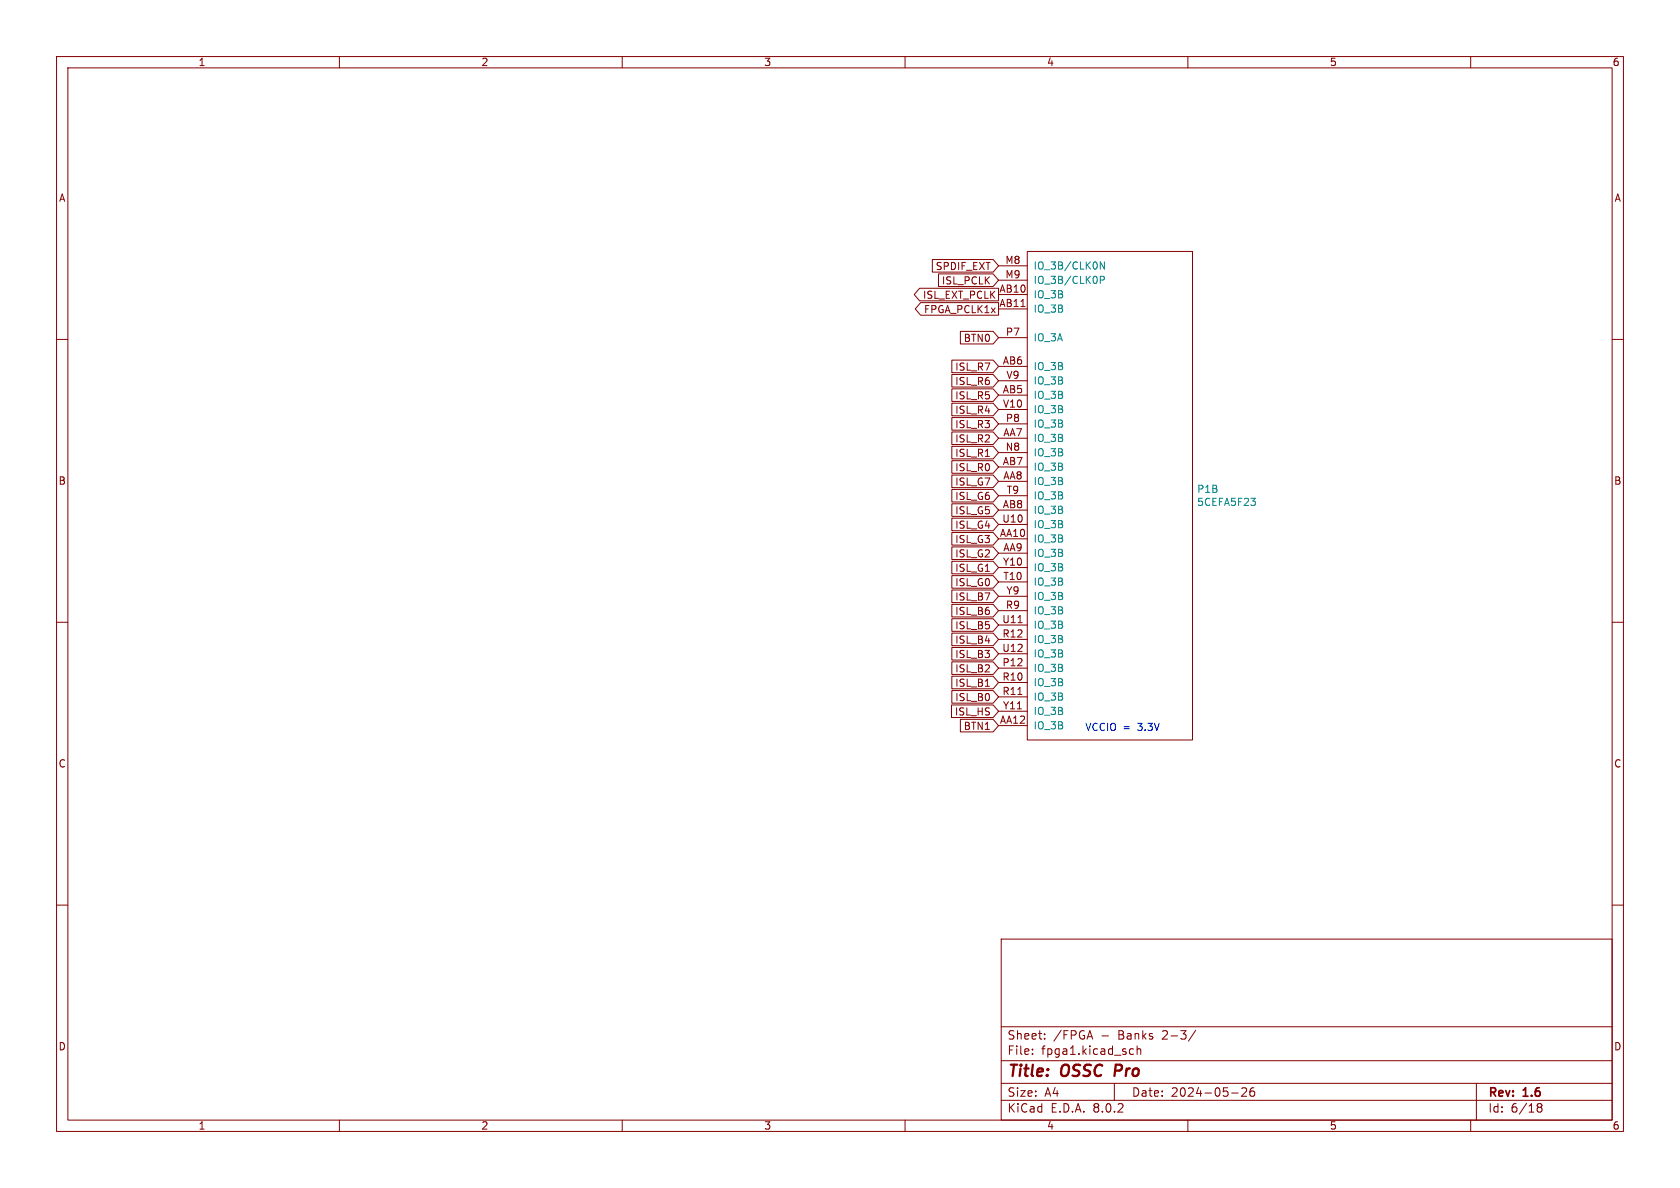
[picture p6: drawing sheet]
<svg xmlns="http://www.w3.org/2000/svg" width="297mm" height="210mm" viewBox="0 0 297 210" stroke-linecap="round" stroke-linejoin="round" font-family="sans-serif">
<g fill="none" stroke="#840000" stroke-width=".18">
<path d="M10 10h277v190h-277zM12 12h273v186h-273zM60 10v2M110 10v2M160 10v2M210 10v2M260 10v2M10 60h2M162.6 51h13.9v2.2h-13.9l-1-1.1zM162.8 53.5h13.7v2.2h-13.7l-1-1.1zM164.8 45.9h10.8l.9 1.1-.9 1.1h-10.8zM165.9 48.4h9.7l.9 1.1-.9 1.1h-9.7z"/>
<path d="M169.8 58.6h5.8l.9 1.1-.9 1.1h-5.8zM176.5 52.1h5.1M176.5 54.6h5.1M176.5 47h5.1M176.5 49.5h5.1M176.5 59.7h5.1M180.5 54.2h.7M181.6 44.5h29.2v86.3h-29.2zM285 60h2M168.3 63.7h7.3l.9 1.1-.9 1.1h-7.3zM168.3 76.4h7.3l.9 1.1-.9 1.1h-7.3zM168.3 71.3h7.3l.9 1.1-.9 1.1h-7.3z"/>
<path d="M168.3 73.8h7.3l.9 1.1-.9 1.1h-7.3zM168.3 78.9h7.3l.9 1.1-.9 1.1h-7.3zM168.3 68.7h7.3l.9 1.2-.9 1.1h-7.3zM168.3 66.2h7.3l.9 1.1-.9 1.1h-7.3zM176.5 77.5h5.1M176.5 69.9h5.1M176.5 64.8h5.1M176.5 74.9h5.1M176.5 72.4h5.1M176.5 67.3h5.1M168.3 81.4h7.3l.9 1.2-.9 1.1h-7.3zM168.3 96.7h7.3l.9 1.1-.9 1.1h-7.3z"/>
<path d="M168.3 99.2h7.3l.9 1.1-.9 1.1h-7.3zM168.3 89.1h7.3l.9 1.1-.9 1.1h-7.3zM168.3 86.5h7.3l.9 1.1-.9 1.1h-7.3zM168.3 94.1h7.3l.9 1.2-.9 1.1h-7.3zM168.3 91.6h7.3l.9 1.1-.9 1.1h-7.3zM168.3 84h7.3l.9 1.1-.9 1.1h-7.3zM176.5 95.3h5.1M176.5 85.1h5.1M176.5 97.8h5.1M176.5 82.6h5.1M176.5 90.2h5.1M176.5 80h5.1"/>
<path d="M176.5 87.6h5.1M176.5 92.7h5.1M10 110h2M168.3 104.3h7.3l.9 1.1-.9 1.1h-7.3zM168.3 106.8h7.3l.9 1.2-.9 1.1h-7.3zM168.3 101.8h7.3l.9 1.1-.9 1.1h-7.3zM168.3 111.9h7.3l.9 1.1-.9 1.1h-7.3zM168.3 117h7.3l.9 1.1-.9 1.1h-7.3zM168.3 114.5h7.3l.9 1.1-.9 1.1h-7.3zM168.3 109.4h7.3l.9 1.1-.9 1.1h-7.3zM168.3 119.5h7.3l.9 1.2-.9 1.1h-7.3zM176.5 118.1h5.1"/>
<path d="M176.5 113h5.1M176.5 108h5.1M176.5 102.9h5.1M176.5 110.5h5.1M176.5 115.6h5.1M176.5 100.3h5.1M176.5 105.4h5.1M180 110.1h.7M285 110h2M168.2 124.6h7.4l.9 1.1-.9 1.1h-7.4zM168.3 122.1h7.3l.9 1.1-.9 1.1h-7.3zM169.8 127.2h5.8l.9 1.1-.9 1.1h-5.8z"/>
<path d="M174.2 121.3h.7M176.5 128.3h5.1M176.5 120.7h5.1M176.5 123.2h5.1M176.5 125.7h5.1M179.9 122.8h.8M10 160h2M285 160h2M177 166h108v32h-108zM60 198v2M110 198v2M160 198v2"/>
<path d="M177 194.5h108M177 191.5h108M177 187.5h108M177 181.5h108M182.5 186.3v.1M182.5 185.5v.1M184.7 183.6v.1M184.7 182.8v.1M197 191.5v3M199.7 186.3l.3 .1 .4-.1M200.4 185.5l-.4-.1-.3 .1M201 185.5l.2-.1 .4 .1 .1 .9"/>
<path d="M201 184.9v1.5M210 198v2M211.4 182.1l-1.3 2M217.7 193.2h1.2M219.5 192.4l.6-.1 .2 .1 .1 .3-.9 1.1h.9M221.7 192.3a.59 .59 0 0 0-.7 .6v.6l.1 .2 .4 .1 .2-.1 .1-.5-.1-.3h-.5l-.2 .3M260 198v2M261 191.5v6.5M271.7 195.5l.3 .2M271.7 195.4l.3-.3 .5 .1 .1 .3-.3 .2M272 195.7h.3M272 195.7l-.3 .3"/>
<path d="M272.3 195.7l.3 .3-.1 .5-.5 .1-.3-.3"/>
</g>
<path d="M197.3 188.2l-.3 2" fill="none" stroke="#840000" stroke-width=".4"/>
<path d="M194.5 49.5l.6-.1 .1-.1v-.3l-.7-.2v1.3M195.2 46.3v1.3l-.7-1.3v1.3M221.1 88.1h.8l-.4 .5M221.8 88.6l.1 .2-.1 .5" fill="none" stroke="#008484" stroke-width=".18"/>
<g font-size="2.8" fill="#840000">
<text x="178" y="190.9">Title:</text>
<text x="187.7" y="190.9">OSSC</text>
<text x="197.9" y="190.9">Pro</text>
</g>
<g font-size="2.1" fill="#840000">
<text x="178" y="184">Sheet:</text>
<text x="186.2" y="184">/FPGA</text>
<text x="194.7" y="184">-</text>
<text x="197.8" y="184">Banks</text>
<text x="205.8" y="184">2-3/</text>
<text x="178" y="186.7">File:</text>
<text x="184.1" y="186.7">fpga1.kicad_sch</text>
<text x="178" y="196.9">KiCad</text>
<text x="178" y="194.1">Size:</text>
<text x="184.7" y="194.1">A4</text>
<text x="185.7" y="196.9">E.D.A.</text>
<text x="193.3" y="196.9">8.0.2</text>
<text x="200" y="194.1">Date:</text>
<text x="207" y="194.1">2024-05-26</text>
<text x="263" y="194.3">Rev:</text>
<text x="263" y="196.9">Id:</text>
<text x="267.1" y="196.9">6/18</text>
<text x="269.4" y="194.3">1.6</text>
</g>
<g font-size="1.8" fill="#840000">
<text x="35" y="11.9">1</text>
<text x="85" y="11.9">2</text>
<text x="135" y="11.9">3</text>
<text x="185" y="11.9">4</text>
<text x="235" y="11.9">5</text>
<text x="285" y="11.9">6</text>
<text x="10.3" y="35.9">A</text>
<text x="285.3" y="35.9">A</text>
<text x="165.3" y="47.9">SPDIF_EXT</text>
<text x="177.6" y="46.7">M8</text>
<text x="163.1" y="53">ISL_EXT_PCLK</text>
<text x="166.4" y="50.5">ISL_PCLK</text>
<text x="176.6" y="51.8">AB10</text>
<text x="177.6" y="49.3">M9</text>
<text x="163.2" y="55.6">FPGA_PCLK1x</text>
<text x="176.6" y="54.4">AB11</text>
<text x="177.7" y="59.4">P7</text>
<text x="168.8" y="65.7">ISL_R7</text>
<text x="170.3" y="60.6">BTN0</text>
<text x="177.2" y="64.5">AB6</text>
<text x="168.8" y="70.8">ISL_R5</text>
<text x="168.8" y="68.3">ISL_R6</text>
<text x="177.2" y="69.6">AB5</text>
<text x="177.8" y="67.1">V9</text>
<text x="168.8" y="73.3">ISL_R4</text>
<text x="168.8" y="75.9">ISL_R3</text>
<text x="177.2" y="72.1">V10</text>
<text x="177.3" y="77.2">AA7</text>
<text x="177.7" y="74.7">P8</text>
<text x="168.8" y="83.5">ISL_R0</text>
<text x="168.8" y="78.4">ISL_R2</text>
<text x="168.8" y="81">ISL_R1</text>
<text x="177.2" y="82.3">AB7</text>
<text x="177.7" y="79.8">N8</text>
<text x="10.3" y="85.9">B</text>
<text x="168.8" y="88.6">ISL_G6</text>
<text x="168.8" y="86">ISL_G7</text>
<text x="177.2" y="89.9">AB8</text>
<text x="177.3" y="84.8">AA8</text>
<text x="177.9" y="87.4">T9</text>
<text x="285.3" y="85.9">B</text>
<text x="168.8" y="91.1">ISL_G5</text>
<text x="168.8" y="93.7">ISL_G4</text>
<text x="176.7" y="95">AA10</text>
<text x="177.1" y="92.5">U10</text>
<text x="168.8" y="98.7">ISL_G2</text>
<text x="168.8" y="101.3">ISL_G1</text>
<text x="168.8" y="96.2">ISL_G3</text>
<text x="177.2" y="100.1">Y10</text>
<text x="177.3" y="97.5">AA9</text>
<text x="168.8" y="106.4">ISL_B7</text>
<text x="168.8" y="103.8">ISL_G0</text>
<text x="177.3" y="102.6">T10</text>
<text x="177.7" y="107.7">R9</text>
<text x="177.8" y="105.2">Y9</text>
<text x="168.8" y="108.9">ISL_B6</text>
<text x="168.8" y="114">ISL_B4</text>
<text x="168.8" y="111.4">ISL_B5</text>
<text x="177.1" y="110.2">U11</text>
<text x="177.1" y="112.8">R12</text>
<text x="168.8" y="119.1">ISL_B2</text>
<text x="168.8" y="116.5">ISL_B3</text>
<text x="177.1" y="115.3">U12</text>
<text x="177.1" y="117.9">P12</text>
<text x="168.8" y="121.6">ISL_B1</text>
<text x="168.8" y="124.1">ISL_B0</text>
<text x="177.1" y="120.4">R10</text>
<text x="177.1" y="122.9">R11</text>
<text x="177.2" y="125.5">Y11</text>
<text x="168.7" y="126.7">ISL_HS</text>
<text x="170.3" y="129.2">BTN1</text>
<text x="176.7" y="128">AA12</text>
<text x="10.3" y="135.9">C</text>
<text x="285.3" y="135.9">C</text>
<text x="10.3" y="185.9">D</text>
<text x="285.3" y="185.9">D</text>
<text x="35" y="199.9">1</text>
<text x="85" y="199.9">2</text>
<text x="135" y="199.9">3</text>
<text x="185" y="199.9">4</text>
<text x="235" y="199.9">5</text>
<text x="285" y="199.9">6</text>
</g>
<g font-size="1.8" fill="#008484">
<text x="182.6" y="47.9">IO_3B/CLK0N</text>
<text x="182.6" y="52.9">IO_3B</text>
<text x="182.6" y="50.4">IO_3B/CLK0P</text>
<text x="182.6" y="55.5">IO_3B</text>
<text x="182.6" y="65.6">IO_3B</text>
<text x="182.6" y="60.6">IO_3A</text>
<text x="182.6" y="70.7">IO_3B</text>
<text x="182.6" y="68.2">IO_3B</text>
<text x="182.6" y="75.8">IO_3B</text>
<text x="182.6" y="73.3">IO_3B</text>
<text x="182.6" y="78.3">IO_3B</text>
<text x="182.6" y="83.4">IO_3B</text>
<text x="182.6" y="80.9">IO_3B</text>
<text x="182.6" y="86">IO_3B</text>
<text x="182.6" y="88.5">IO_3B</text>
<text x="211.5" y="87.3">P1B</text>
<text x="211.5" y="89.6">5CEFA5F23</text>
<text x="182.6" y="91">IO_3B</text>
<text x="182.6" y="93.6">IO_3B</text>
<text x="182.6" y="96.1">IO_3B</text>
<text x="182.6" y="98.7">IO_3B</text>
<text x="182.6" y="101.2">IO_3B</text>
<text x="182.6" y="103.7">IO_3B</text>
<text x="182.6" y="106.3">IO_3B</text>
<text x="182.6" y="113.9">IO_3B</text>
<text x="182.6" y="108.8">IO_3B</text>
<text x="182.6" y="111.4">IO_3B</text>
<text x="182.6" y="119">IO_3B</text>
<text x="182.6" y="116.4">IO_3B</text>
<text x="182.6" y="121.5">IO_3B</text>
<text x="182.6" y="124.1">IO_3B</text>
<text x="182.6" y="129.1">IO_3B</text>
<text x="182.6" y="126.6">IO_3B</text>
</g>
<g font-size="1.8" fill="#0000c2">
<text x="191.8" y="129.3">VCCIO =</text>
<text x="201.2" y="129.3">3.3V</text>
</g>
</svg>
